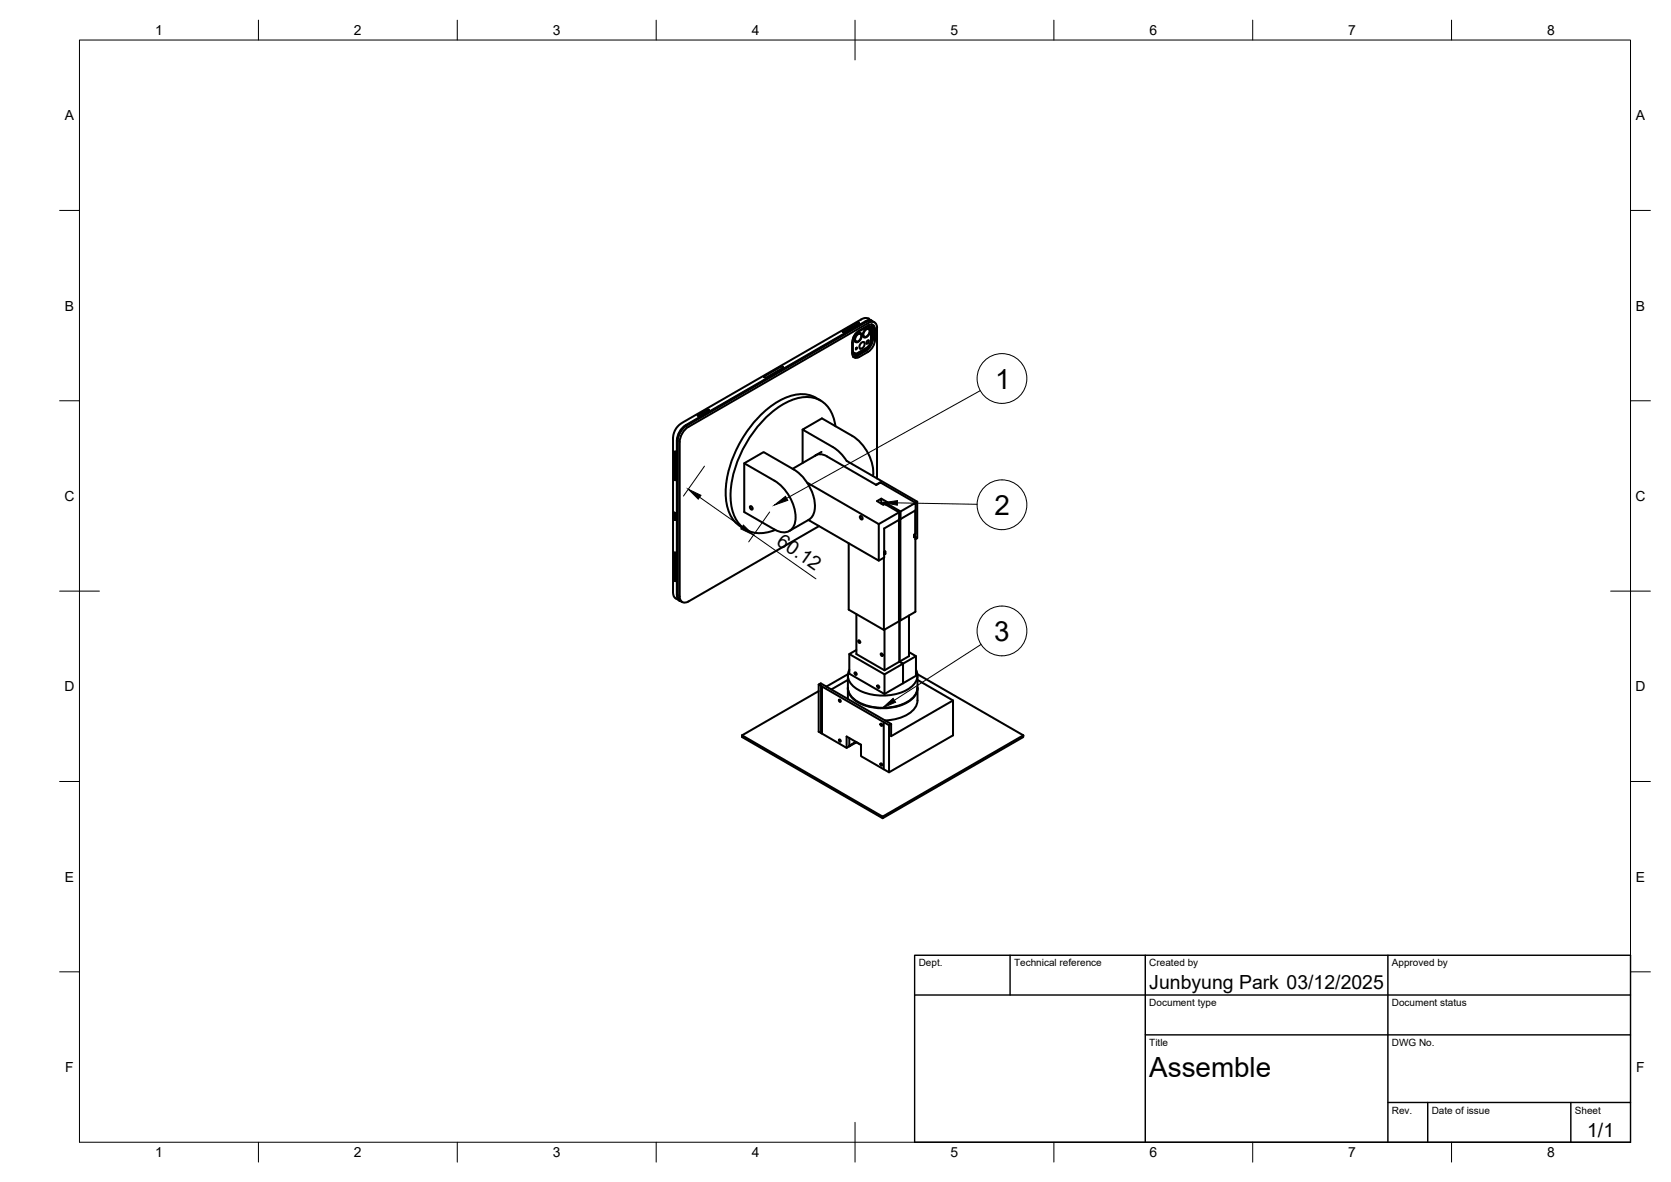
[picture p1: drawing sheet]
<svg xmlns="http://www.w3.org/2000/svg" width="420mm" height="297mm" viewBox="0 0 420 297" stroke-linecap="round" stroke-linejoin="round" font-family="sans-serif">
<!-- layer: Visible -->
<g fill="none" stroke="#000" stroke-width=".51">
<path d="M192.2 94.6l4.2-2.5 .5 .2-.1 .2-4.1 2.4h-.5zM212 83.4h-.1M213.8 82.5l.1 .1M213.9 82.5l-1.6 .9M213.9 82.5l-1.6 1-.4-.2M213.9 82.5l-.1-.2h-.3l-1.6 .9 .4 .2M214.1 82.2h.1M214.2 86.1v2.6M214.8 88.8h.1M215.2 83.8l2.9-1.7h.5l.4 .6v2.8l-.4 1.2-.8 .8-2.1 1.2-.8 .2-.3-.3-.1-.5v-2.6l.2-.9zM215.2 87.8l.3-.4-.3 .4M215.2 85.8h.1"/>
<path d="M215.9 81.3v-.2l-.3-.1-1.6 1.1M215.9 81.3l-1.5 .9-.4-.1M215.9 81.3h.1M216 83.1l2.3-1.3a1.06 1.06 0 0 1 1.2-.2 1.06 1.06 0 0 1 .5 1.2 6.3 6.3 0 0 1-.5 4.3 6.3 6.3 0 0 1-3.5 2.6 1.06 1.06 0 0 1-1.2 .1 1.06 1.06 0 0 1-.5-1.1M216 83.1a3.9 3.9 0 0 0-1.7 3M216 81.3l-1.6 .9-.4-.1M216.3 83.9l.3 .7-.3 .7-.6 .5h-.5M216.4 83.9h.1M216.3 83.9l-.5 .1-.6 .6-.2 .9 .2 .3M216.3 83.7l.4 .5-.2 .9-.6 .8-.4 .1-.4-.1M216.4 86.3l.5-.4 .4 .1 .1 .3-.3 .9-.6 .5-.4-.4zM216.4 83.7a1.44 1.44 0 0 0-1.2 2.3"/>
<path d="M217.3 84.6h.1M218 85.7l.3-.2a.46 .46 0 0 1 .1 .6 .46 .46 0 0 1-.5 .2zM218.4 82.7l-.6 .1-.5 .5-.2 .7 .2 .6M218.4 82.7l.3 .6-.3 .7-.4 .5-.7 .1M218.4 82.5l.4 .5-.3 1.1-.8 .7-.6-.1M218.5 82.5a1.44 1.44 0 0 0-1.3 2.3M218.6 81.9l.3 .3 .2 .6v2.7l-.4 1.1-.7 .8-2.4 1.5-.7 .1-.3-.2M218.6 82.1v.1M218.6 82.1h.1M219.1 81.5l.2 .9M219.2 80.6l.7 .4M219.2 80.6a1.58 1.58 0 0 0-1.6 .2l-45.2 26.1-1.4 1.3-.6 1.2-.2 1.3"/>
<path d="M219.2 81.5l.3 .7v2.9M219.3 80.7l-1.5-.8-1.2 .3-45.1 26.1-1.4 1.3-.6 1.1-.3 1.2v39.1l.4 1.1 1.2 .8M219.3 82.4a6.3 6.3 0 0 1-.5 4.3 6.3 6.3 0 0 1-3.5 2.6l-.8 .3M219.4 80.7a1.58 1.58 0 0 0-1.6 .2l-45.2 26.1-1.4 1.3-.6 1.2-.2 1.3M219.5 85.1a3.9 3.9 0 0 1-1.8 3l-2.5 1.4-.7 .2M220.5 82.5v37.7M220.5 82.4a1.35 1.35 0 0 0-.6-1.4 1.35 1.35 0 0 0-1.6 .2l-45.2 26.1M169.6 119.6l.2 .2M169.6 119.1l.2 .3M169.6 118.7l.2 .3M169.6 118.3l.2 .2M169.6 117.8l.2 .3"/>
<path d="M169.6 117.4l.2 .3M169.6 117l.2 .2M169.6 116.5l.2 .3M169.6 116.1l.2 .2M169.6 115.6l.2 .3M169.6 115.2l.2 .3M169.6 114.8l.2 .2M169.6 114.3l.2 .3M169.6 113.9l.2 .3M169.6 113.5l.2 .2M170.2 110.7v38.8M170.4 110.8v38.8a1.57 1.57 0 0 0 .6 1.4"/>
<path d="M173.1 107.3l-1.4 1.3-.6 1.2-.2 1.3v38.8a1.35 1.35 0 0 0 .7 1.4 1.35 1.35 0 0 0 1.5-.2M175.4 104.3l2.5-1.4 .4 .1-2.5 1.5h-.3zM175.6 104.3l.2 .1-.1 .1zM175.6 104.4h.2M187.1 116.4l7.6 4.4a11.4 11.4 0 0 1 5.3 10.2 2.97 2.97 0 0 1-4.4 2.5l-8.5-4.8v-12.3l4.9-2.8 7.6 4.4a11.4 11.4 0 0 1 5.2 10.3 3.2 3.2 0 0 1-1.4 2.3l-4.9 2.8M201.8 108v8.4M204.8 114.6a2.58 2.58 0 0 1 3.1 .1l12.4 7.1 1-.6M206.3 100.6a8.6 8.6 0 0 0-9.3-.4 28.3 28.3 0 0 0-13.6 17.3 17.4 17.4 0 0 0 0 11.5 7.9 7.9 0 0 0 4.2 4.1M206.6 113.6l-7.3 4.2M210.1 107.1a7.5 7.5 0 0 0-7-7.3 15.5 15.5 0 0 0-10.4 5 29.2 29.2 0 0 0-9 20.6 8.4 8.4 0 0 0 4.9 8.2 8.7 8.7 0 0 0 6.3-.4M219.5 119.6a11.4 11.4 0 0 0-5.2-10.1l-7.6-4.4-4.9 2.9 8.2 4.7 1.5 1.4 1.4 1.8 17.7 10.2-.4 .2M169.4 129v1.3"/>
<path d="M169.4 130.3l.4 .3 .1-.1v.2l-.3-.1zM169.6 128.8l.3 .5v1.3M169.6 138.8l.2 .3M169.6 139.2l.2 .3M169.6 139.7l.2 .2M169.6 120l.2 .3M169.6 120.4l.2 .3M169.6 128.9l-.2 .1 .1 1.3M169.7 128.9h-.2M169.7 130.1v.2M169.7 130l.1 .1M169.7 129.4h.1"/>
<path d="M169.7 129.2v.1M169.7 129.3v.7M169.7 130.3l.1 .1M169.7 130.1h.1M169.7 129.3h.1M169.7 129.1l.1 .1M169.7 129.2h.1M169.8 130.3h.1M169.8 129.1h.1M169.8 129.1h-.1M169.8 130.2l-.1 .1M169.8 130h.1"/>
<path d="M169.8 129.8h.1M169.8 129.5v.1M169.8 129.3h-.1M169.8 129.1v.1M169.8 129.4h.1M169.8 129.9h.1M169.8 129.2h.1M169.8 129.3v.1M169.8 130.2v.1M169.8 129.1l-.1 .1M169.8 129.1v.3M169.8 130.3v.1"/>
<path d="M169.8 130.1v.1M169.8 129.5h.1M169.8 129.7h.1M169.8 129.6h.1M169.8 129.7v.1M169.8 130.2h.1M169.8 129.5v.4M169.9 129l-.1 .1M169.9 129.1v.1M169.9 130h.1M169.9 130.2h.1M169.9 129.4v.1"/>
<path d="M169.9 130.2v.1M169.9 130.3l-.1 .1M169.9 129.9h.1M169.9 130.3h.1M169.9 129.2h.1M169.9 129.4h.1M188.6 127.3l.5 .1 .1 .6-.5-.1zM202.9 121.3l18.1 10.4v9.2l-17.7-10.2M205.9 132.2l-32.8 19M216.2 129.7l.5 .2 .1 .6-.4-.1zM220.3 121.8h.1M221.3 121.3l8.9 5"/>
<path d="M221.4 121.3l-1.1 .5M221.6 126.6v-1.3l-1.1 .6 1.6 1 .4-.3 3.6 2.1v1.9l-3.8 2.2v7.3l-1.3 .8M221.6 125.3l1.6 .9-.4 .2M222.3 138.7l.3-.1v.6M222.5 138.6l-.2 .2v.6l.3-.2v-.6M222.6 139.2h.1M222.7 126.8l-.5-.5-.2 .2 .1 .3M222.8 126.8v-.4l3.6 2.1v1.9M226 130.7v25.4l-3.8 2.2-8.8-5.1v-16.7M226.1 128.7l-5.1 3M226.1 130.2l.3 .2M226.4 130.4v25.5l3.8-2.2v-18.9"/>
<path d="M226.4 128.5l3.8-2.1v1.8l-3.8 2.2M230.2 134.8l-.4 .1M230.2 134.8l-.4 .2v-.6l.4-.2v-5.9v5.9l-.3 .1v.7M230.2 126.3v.1M230.6 126.1v9.2l-.4 .2M169.6 145.8l.2 .3M169.6 140.1l.2 .3M169.6 140.6l.2 .2M169.6 141l.2 .3M169.6 141.4l.2 .3M169.6 141.9l.2 .2M169.6 142.3l.2 .3"/>
<path d="M169.6 142.7l.2 .3M169.6 143.2l.2 .2M169.6 143.6l.2 .3M169.6 144l.2 .3M169.6 144.5l.2 .2M169.6 144.9l.2 .3M169.6 145.3l.2 .3M170.2 149.5a1.57 1.57 0 0 0 .7 1.4M170.8 150.9l.7 .4M215.3 154.3v10.1l7.1 4.1 3.8-2.2 .9 .5-4.7 2.7-8.8-5.1 1.7-1M222.2 140.1v18.2M222.4 158.2v10.3"/>
<path d="M226 155.7l.4 .2M228.6 154.7v10.2l-2.4 1.4v-10.5v10.5l.9 .5v4.9l3.2-1.9v-4.9M205.8 172v11.9l7.1 4 .7-.4v-2M205.8 173.7l-19.2 11.1M206.6 172.5v11.8v-11.8M213.2 169.8v3a5 5 0 0 0 4 4.3 13.2 13.2 0 0 0 12.1-1.5 3.7 3.7 0 0 0 1.4-2.8v-3M213.2 173v2.7M213.2 170.9l-4.2 2.4M213.2 172.9a5.3 5.3 0 0 0 4.3 4.4 13.5 13.5 0 0 0 11.4-1.3 4 4 0 0 0 1.8-3.1M213.2 169.4l-5.4 3.1M213.6 168.3a3.8 3.8 0 0 0 2.3 5.1 13.5 13.5 0 0 0 12.9-.5 3.6 3.6 0 0 0 1.5-4.6M214.9 169l.4 .1 .1 .5-.4-.1z"/>
<path d="M215.8 161l.4 .1 .1 .4-.4-.1zM220.6 172.3l.4 .1v.5l-.3-.1zM221.5 164.2l.3 .1 .1 .5-.3-.1zM222.4 169.5v4.9M228.6 163.9l1.7 1-3.2 1.9v4.9l-4.7 2.7-8.8-5.1v-4.9M230.7 169.4l26.6 15.4M230.7 173v3a5.6 5.6 0 0 1-4.7 4.5l-3.5 .6M230.7 170.9l8.9 5.1M186.6 184.8l35.3 20.4 35.4-20.4M186.6 184.8v.4l35.3 20.4 35.4-20.4v-.4M213.6 187.3v.1M213.6 187.5h.1"/>
<path d="M215.2 186.4l-1.6 1v.1l1.7-1M215.3 186.5l1.2 .7M222.2 181.5v11.8M223.5 182.3v11.8M224.1 181.9l-.6 .4-17.7-10.3 .6-.3 17.7 10.2v3.1l15.5-9v8.8l-16.1 9.3-7-4.1v-2.8l-3.6-2.1v2.8M221.9 205.2v.4"/>
<circle cx="211.1" cy="176.1" r=".25"/>
<circle cx="211.1" cy="186.1" r=".25"/>
<circle cx="221.6" cy="192.1" r=".25"/>
<circle cx="221.6" cy="182.2" r=".25"/>
</g>
<g fill="#000">
<circle cx="211.9" cy="83.4" r=".25"/>
<circle cx="214.1" cy="82.2" r=".25"/>
<circle cx="214.6" cy="88.8" r=".25"/>
<circle cx="214.7" cy="88.9" r=".25"/>
<circle cx="214.8" cy="88.8" r=".25"/>
<circle cx="218.3" cy="80.1" r=".25"/>
<circle cx="218.5" cy="82.1" r=".25"/>
<circle cx="218.6" cy="82.1" r=".25"/>
<circle cx="218.6" cy="82.2" r=".25"/>
<circle cx="169.7" cy="130.1" r=".25"/>
<circle cx="169.7" cy="129.3" r=".25"/>
<circle cx="169.8" cy="129.4" r=".25"/>
<circle cx="169.8" cy="129.2" r=".25"/>
<circle cx="169.9" cy="129.1" r=".25"/>
<circle cx="222.3" cy="138.8" r=".25"/>
<circle cx="170.7" cy="150.8" r=".25"/>
</g>
<!-- layer: BORDER -->
<g fill="none" stroke="#000" stroke-width=".25">
<path d="M20 10.1h390v276.9h-390zM65 5.1v5M115 5.1v5M165 5.1v5M215 5.1v10M265 5.1v5M315 5.1v5M365 5.1v5M15 52.9h5M410 52.9h5M15 100.7h5M410 100.7h5"/>
<path d="M15 148.6h10M405 148.6h10M15 196.4h5M410 196.4h5M15 244.2h5M410 244.2h5M65 287v5M115 287v5M165 287v5M215 282.1v9.9M265 287v5M315 287v5"/>
<path d="M365 287v5"/>
</g>
<!-- layer: TITLEBLOCK -->
<path d="M230 240.1h180v46.9h-180zM230 250h180M254 240.1v9.9M288 240.1v46.9M349 240.1v46.9M288 260.1h122M349 277.1h61M359 277.1v9.9M395 277.1v9.9" fill="none" stroke="#000" stroke-width=".36"/>
<!-- layer: Balloons -->
<g fill="none" stroke="#000" stroke-width=".25">
<circle cx="251.9" cy="95.1" r="6.3"/>
<circle cx="251.9" cy="126.8" r="6.3"/>
<circle cx="251.9" cy="158.6" r="6.3"/>
</g>
<!-- layer: 0 -->
<path d="M194.7 126.9l2.8-2.2 .6 1zM222.1 126.3l3.6-.5-.1 1.2zM221.9 177.9l2.7-2.4 .6 1z" fill="#000" stroke="#000" stroke-width=".25"/>
<path d="M246.5 98.2l-48.7 27M225.6 126.4l20.1 .3M246.7 162l-21.8 14" fill="none" stroke="#000" stroke-width=".25"/>
<!-- layer: FD_Dimensions -->
<path d="M177.1 117.1l-5.2 7.6M175.9 125l10.7 7.4M189.5 134.5l15.6 11M193.5 128.7l-5.2 7.5" fill="none" stroke="#000" stroke-width=".25"/>
<path d="M173.1 122.9l3.2 1.6-.7 .9zM186.9 132l2.6 2.5-3.2-1.6z" fill="#000" stroke="#000" stroke-width=".25"/>
<g font-size="7">
<text x="250.3" y="97.6">1</text>
<text x="250.1" y="129.4">2</text>
<text x="250" y="161">3</text>
<text x="289" y="270.6">Assemble</text>
</g>
<g font-size="4.9">
<text x="195" y="136.6" transform="rotate(35 195 136.6)">60.12</text>
<text x="289" y="248.5">Junbyung Park 03/12/2025</text>
<text x="399.1" y="285.7">1/1</text>
</g>
<g font-size="3.5">
<text x="39" y="8.8">1</text>
<text x="89" y="8.8">2</text>
<text x="139" y="8.8">3</text>
<text x="189" y="8.8">4</text>
<text x="239" y="8.8">5</text>
<text x="289" y="8.8">6</text>
<text x="339" y="8.8">7</text>
<text x="389" y="8.8">8</text>
<text x="16.3" y="30.2">A</text>
<text x="411.3" y="30.2">A</text>
<text x="16.3" y="78">B</text>
<text x="411.3" y="78">B</text>
<text x="16.2" y="125.9">C</text>
<text x="411.2" y="125.9">C</text>
<text x="16.2" y="173.7">D</text>
<text x="411.2" y="173.7">D</text>
<text x="16.3" y="221.6">E</text>
<text x="411.3" y="221.6">E</text>
<text x="16.4" y="269.4">F</text>
<text x="411.4" y="269.4">F</text>
<text x="39" y="290.8">1</text>
<text x="89" y="290.8">2</text>
<text x="139" y="290.8">3</text>
<text x="189" y="290.8">4</text>
<text x="239" y="290.8">5</text>
<text x="289" y="290.8">6</text>
<text x="339" y="290.8">7</text>
<text x="389" y="290.8">8</text>
</g>
<g font-size="2.5">
<text x="231" y="242.9">Dept.</text>
<text x="255" y="242.9">Technical reference</text>
<text x="289" y="242.9">Created by</text>
<text x="350" y="242.9">Approved by</text>
<text x="289" y="252.8">Document type</text>
<text x="350" y="252.8">Document status</text>
<text x="289" y="262.9">Title</text>
<text x="350" y="262.9">DWG No.</text>
<text x="350" y="279.9">Rev.</text>
<text x="360" y="279.9">Date of issue</text>
<text x="396" y="279.9">Sheet</text>
</g>
</svg>
